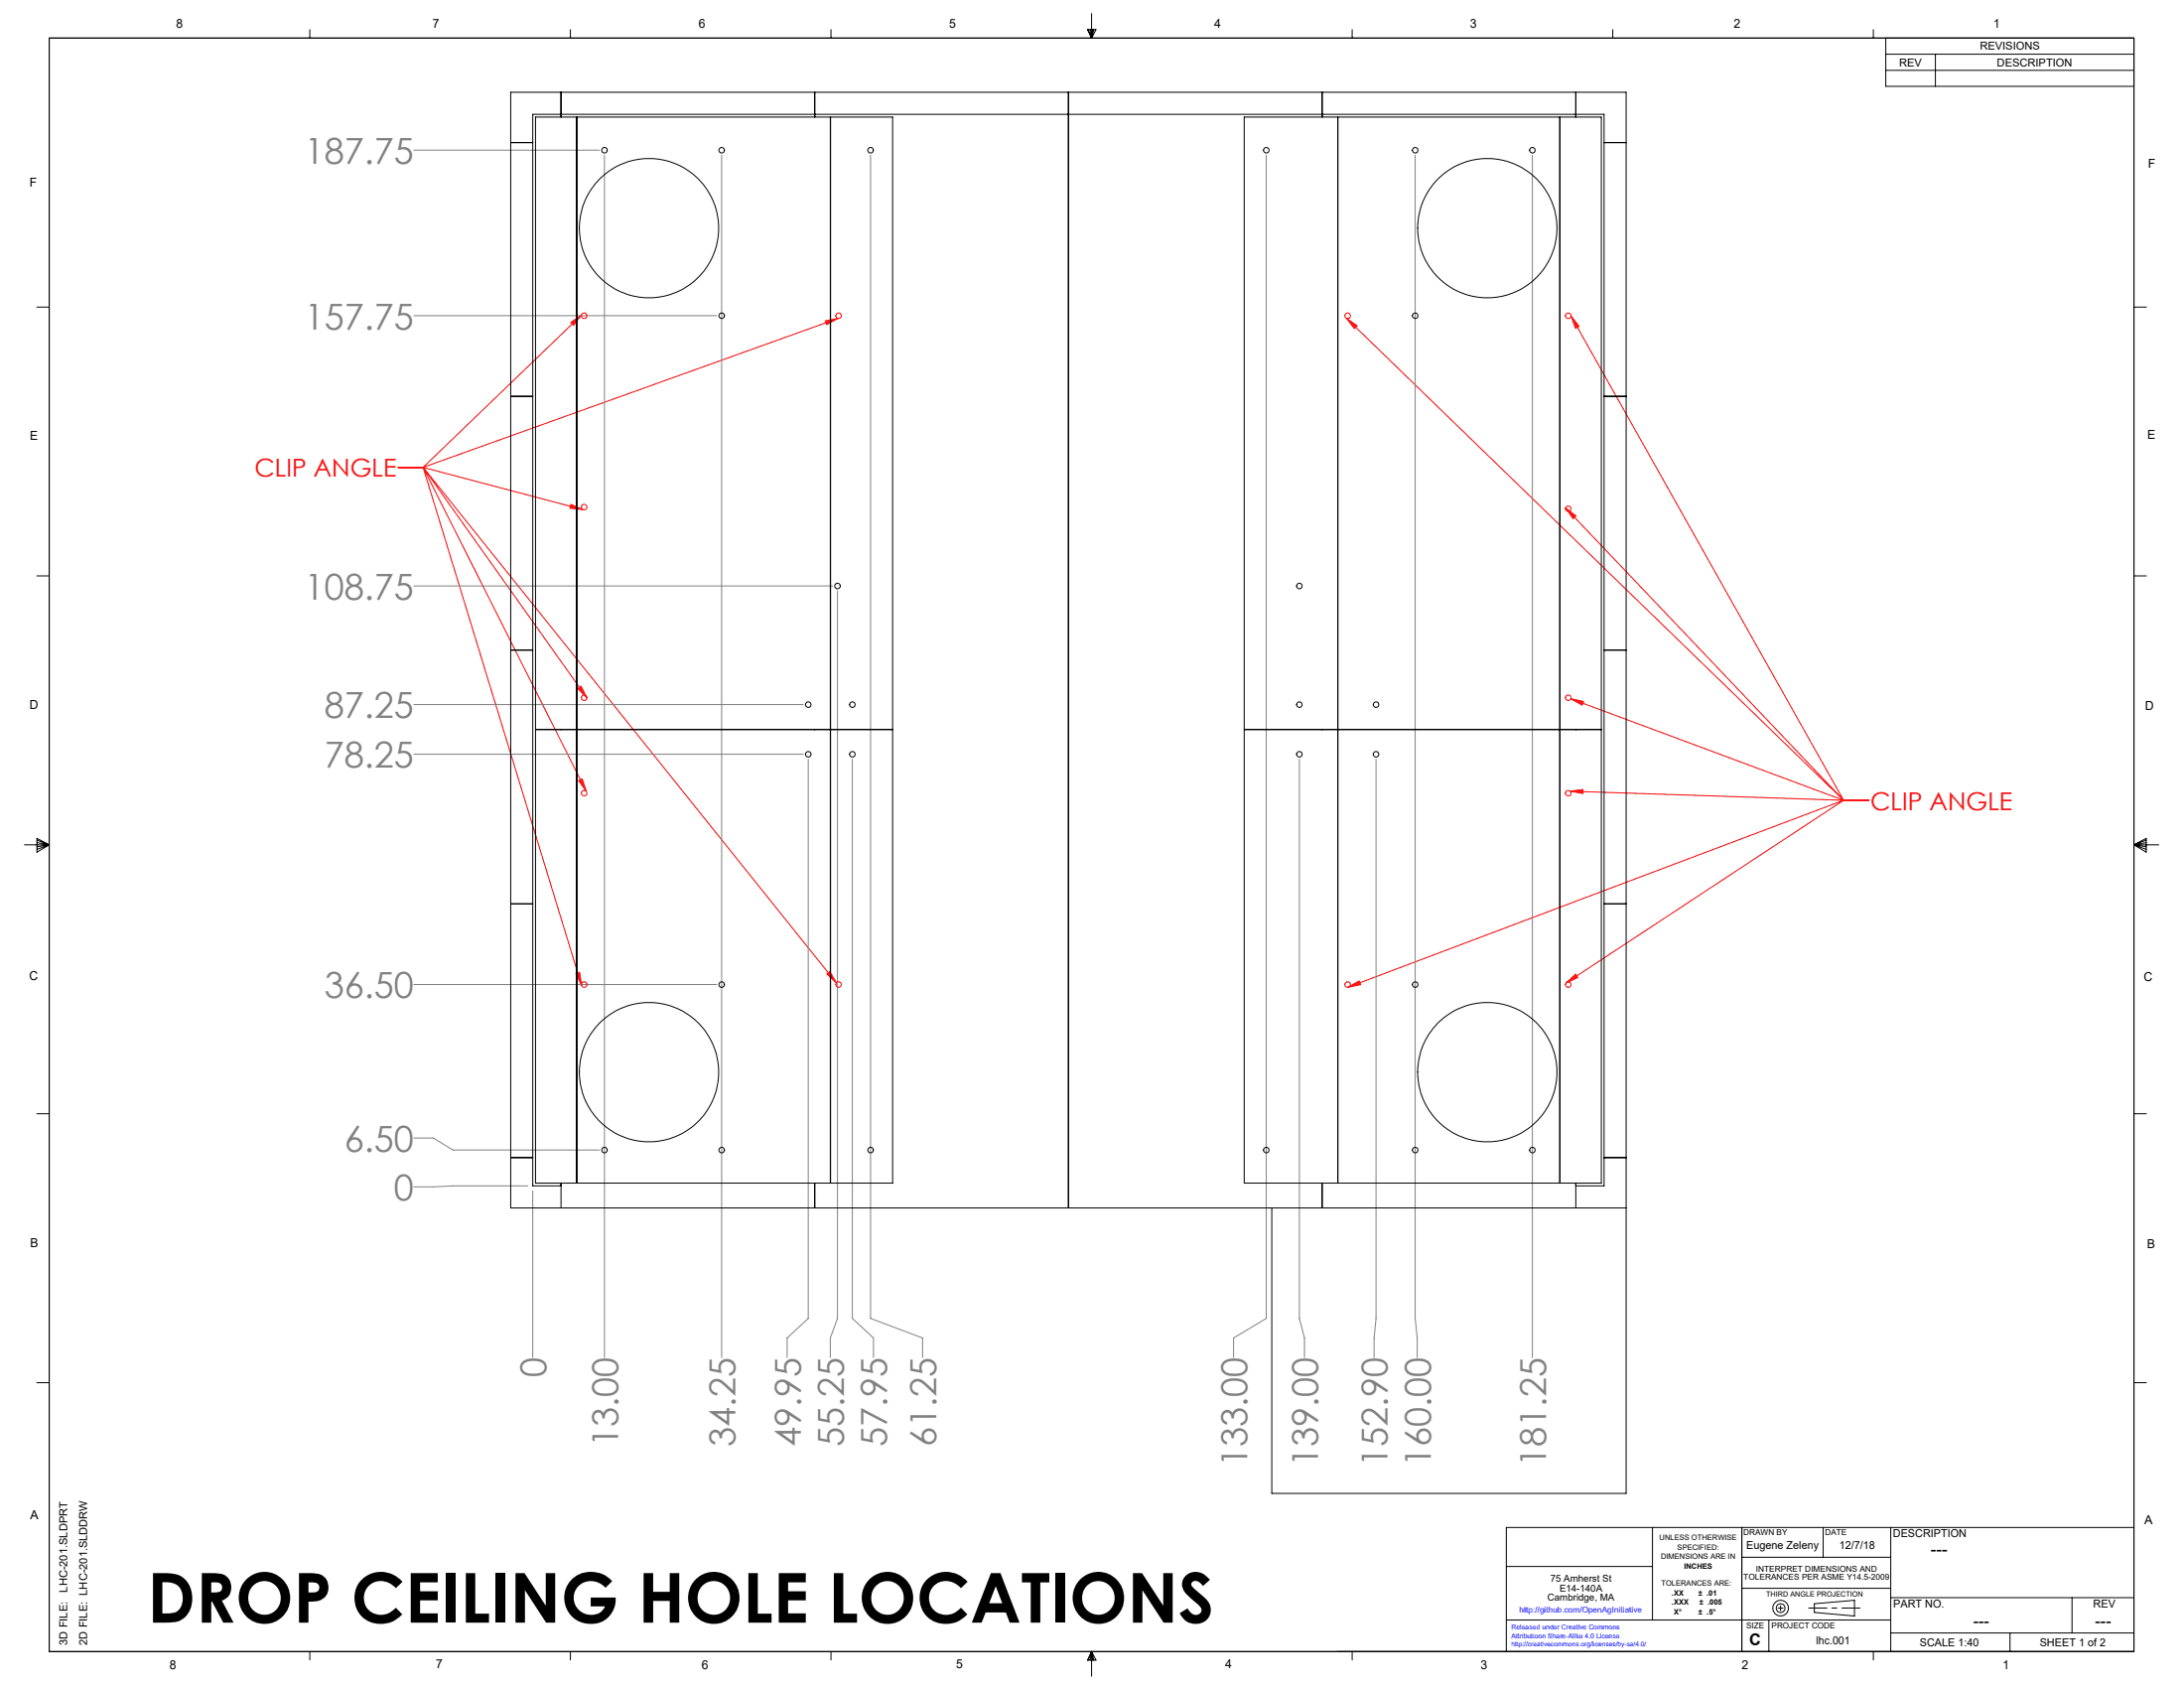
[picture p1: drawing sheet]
<svg xmlns="http://www.w3.org/2000/svg" width="559mm" height="432mm" viewBox="0 0 559 432" stroke-linecap="round" stroke-linejoin="round" font-family="sans-serif">
<g fill="none" stroke="#f00" stroke-width=".25">
<path d="M146 82.5l2.8-1.9-2 2.6zM148.8 80.6l-40.5 39M211.1 82.1l3.3-.6-2.9 1.5zM214.4 81.5l-106.1 38.1M344.5 81.4l2.7 1.9-.7 .8zM344.5 81.4l127.2 123.3M402 80.8l2 2.7-.9 .5zM402 80.8l69.7 123.9M101.9 119.6h6.4M108.3 119.6l40.5 132.5M108.3 119.6l41.7 82.8M108.3 119.6l41.9 58.9"/>
<path d="M108.3 119.6l40.8 10.8M108.3 119.6l105.7 131.8M146 129l3.1 1.4-3.3-.4zM400.6 129.9l71.1 74.8M400.6 129.9l2.6 2.1-.7 .7zM147.8 176.1l.9-.6 1.5 3zM401.9 178.8l3.3 .6-.4 1zM401.9 178.8l69.8 25.9M148.1 199.7l.9-.5 1 3.2zM401.7 202.4l70 2.3M401.7 202.4l3.3-.4v1zM471.7 204.7h6.3"/>
<path d="M471.7 204.7l-126.8 47.9M471.7 204.7l-71 46.8M147.4 249.1l.9-.4 .5 3.4zM211.6 249.2l.7-.7 1.7 2.9zM344.9 252.6l2.9-1.7 .4 1zM400.7 251.5l2.5-2.3 .5 .8z"/>
</g>
<g fill="none" stroke="#000" stroke-width=".25">
<path d="M12.6 9.7h533.4v412.8h-533.4zM79.3 7.6v2.1M145.9 7.6v2.1M212.6 7.6v2.1M278.2 7.6h2.2l-1.1 2.1zM278.4 7.6l.9 2.1M278.9 7.6l.4 2.1M279.3 3.5v6.2M279.6 7.6l-.3 2.1M279.9 7.6l-.6 2.1M346 7.6v2.1M412.6 7.6v2.1"/>
<path d="M479.3 7.6v2.1M482.5 9.7v12.4h63.5M482.5 18h63.5M482.5 13.9h63.5M495.2 13.9v8.2M9.4 78.6h3.2M546 78.6h3.2M9.4 147.3h3.2M546 147.3h3.2M6.2 216.1h6.4M9.5 214.5l3.1 1.6-3.1 1.9zM9.5 214.9l3.1 1.2"/>
<path d="M9.5 215.5l3.1 .6M12.6 216.1l-3.1 1.2M12.6 216.1l-3.1 .5M546 216.1h6.3M546 216.1l3.1 .5M546 216.1l3.1 1.2M546 216.1l3.1-1.6v3.5zM549.1 215.5l-3.1 .6M549.1 214.9l-3.1 1.2M9.4 284.9h3.2M546 284.9h3.2M9.4 353.7h3.2"/>
<path d="M546 353.7h3.2M422.8 390.7v23.7M445.7 390.7v31.8M445.7 398.4h38.1M466.5 390.7v7.7M483.8 390.7v31.8M546 390.7h-160.6v31.8M385.4 400.7h37.4M385.4 414.4h98.4M445.7 406.3h38.1M452.6 414.4v8.1M454.9 411.4h1.3"/>
<path d="M455.6 410.7v1.3M464.2 410.2l10.3-.8v4l-10.3-.9zM483.8 408.7h62.2M483.8 417.7h62.2M514.3 417.7v4.8M530.2 408.7v9M79.3 422.5v2.1M145.9 422.5v2.1M212.6 422.5v2.1M279.3 422.5v6.3M279.3 422.5l1.1 2.2h-2.2zM279.3 422.5l.6 2.2"/>
<path d="M279.3 422.5l-.9 2.2M279.3 422.5l-.4 2.2M279.3 422.5l.3 2.2M346 422.5v2.1M479.3 422.5v2.1"/>
<circle cx="455.6" cy="411.4" r="1.13"/>
<circle cx="455.6" cy="411.4" r="2.01"/>
</g>
<path d="M462.8 411.3h13.1" fill="none" stroke="#000" stroke-width=".25" stroke-dasharray="15.2 1.3 1.3 1.3" stroke-dashoffset="10.6"/>
<g fill="none" stroke="#808080" stroke-width=".25">
<path d="M105.9 38.4h47.5M154.7 39.7v307.6M184.6 39.7v307.6M222.7 39.7v297.6l13.3 5v5M324 39.7v297.6l-8.4 5v5M362.1 39.7v297.6l.5 5v5M392.1 39.7v307.6M105.9 80.8h77.5M105.9 149.9h107.1M214.3 151.2v186.1l-1.9 5v5M105.9 192.9h99.6M105.9 180.2h99.6"/>
<path d="M206.8 194.2v143.1l-5.4 5v5M218.1 194.2v143.1l5.4 5v5M332.5 194.2v143.1l1.3 5v5M352.1 194.2v143.1l-.5 5v5M105.9 251.8h77.5M105.9 291.1h5l5 3.1h37.5M135 303.4h-19.1l-10 .2M136.3 304.6v42.7"/>
</g>
<path d="M147.4 249.1l.9-.4 .5 3.4zM148.1 199.7l.9-.5 1 3.2zM147.8 176.1l.9-.6 1.5 3zM146 129l3.1 1.4-3.3-.4zM146 82.5l2.8-1.9-2 2.6zM211.6 249.2l.7-.7 1.7 2.9zM211.1 82.1l3.3-.6-2.9 1.5zM402 80.8l2 2.7-.9 .5zM344.5 81.4l2.7 1.9-.7 .8zM400.6 129.9l2.6 2.1-.7 .7zM401.9 178.8l3.3 .6-.4 1zM401.7 202.4l3.3-.4v1zM344.9 252.6l2.9-1.7 .4 1zM400.7 251.5l2.5-2.3 .5 .8z" fill="#f00"/>
<g fill="none" stroke="#000" stroke-width=".25">
<path d="M130.7 36.5h5.6M137 30h10.5v156.6h-10.5zM143.5 23.6v6.4M147.6 30h64.8v156.6h-64.8zM208.5 23.6v6.4M212.5 30h15.9v156.6h-15.9zM273.4 23.6v285.4M318.3 30h24v156.6h-24zM338.3 23.6v6.4M342.3 30h56.8v156.6h-56.8zM399.1 30h10.6v156.6h-10.6zM403.2 23.6v6.4"/>
<path d="M410.4 36.5h5.7M130.7 101.4h5.6M410.4 101.4h5.7M130.7 166.3h5.6M410.4 166.3h5.7M137 186.7h10.5v115.9h-10.5zM143.5 186.6v.1M147.6 186.7h64.8v115.9h-64.8zM208.5 186.6v.1M212.5 186.7h15.9v115.9h-15.9zM318.3 186.7h24v115.9h-24zM338.3 186.6v.1"/>
<path d="M342.3 186.7h56.8v115.9h-56.8zM399.1 186.7h10.6v115.9h-10.6zM403.2 186.6v.1M130.7 231.2h5.6M410.4 231.2h5.7M130.7 296.1h5.6M410.4 296.1h5.7M143.5 303.4h-7.2v-274.2h274.1v274.2h-7.2M143.5 302.6v6.4M208.5 302.6v6.4M325.4 309v73h90.7v-358.4h-285.4v285.4h285.4M338.3 302.6v6.4"/>
<path d="M403.2 302.6v6.4"/>
<circle cx="154.7" cy="38.4" r=".71"/>
<circle cx="184.6" cy="38.4" r=".71"/>
<circle cx="222.7" cy="38.4" r=".71"/>
<circle cx="324" cy="38.4" r=".71"/>
<circle cx="362.1" cy="38.4" r=".71"/>
<circle cx="392.1" cy="38.4" r=".71"/>
<circle cx="166.1" cy="58.4" r="17.8"/>
<circle cx="380.5" cy="58.4" r="17.8"/>
<circle cx="184.6" cy="80.8" r=".71"/>
<circle cx="362.1" cy="80.8" r=".71"/>
<circle cx="214.3" cy="149.9" r=".71"/>
<circle cx="332.5" cy="149.9" r=".71"/>
<circle cx="206.8" cy="180.2" r=".71"/>
<circle cx="206.8" cy="192.9" r=".71"/>
<circle cx="218.1" cy="180.2" r=".71"/>
<circle cx="218.1" cy="192.9" r=".71"/>
<circle cx="332.5" cy="192.9" r=".71"/>
<circle cx="332.5" cy="180.2" r=".71"/>
<circle cx="352.1" cy="192.9" r=".71"/>
<circle cx="352.1" cy="180.2" r=".71"/>
<circle cx="184.6" cy="251.9" r=".71"/>
<circle cx="362.1" cy="251.9" r=".71"/>
<circle cx="166.1" cy="274.3" r="17.8"/>
<circle cx="380.5" cy="274.3" r="17.8"/>
<circle cx="154.7" cy="294.2" r=".71"/>
<circle cx="184.6" cy="294.2" r=".71"/>
<circle cx="222.7" cy="294.2" r=".71"/>
<circle cx="324" cy="294.2" r=".71"/>
<circle cx="362.1" cy="294.2" r=".71"/>
<circle cx="392.1" cy="294.2" r=".71"/>
</g>
<g fill="none" stroke="#f00" stroke-width=".25">
<circle cx="149.5" cy="80.8" r=".71"/>
<circle cx="214.6" cy="80.8" r=".71"/>
<circle cx="344.8" cy="80.8" r=".71"/>
<circle cx="401.3" cy="80.8" r=".71"/>
<circle cx="149.5" cy="129.7" r=".71"/>
<circle cx="401.3" cy="130.2" r=".71"/>
<circle cx="149.5" cy="178.5" r=".71"/>
<circle cx="401.3" cy="178.5" r=".71"/>
<circle cx="149.5" cy="202.9" r=".71"/>
<circle cx="401.3" cy="202.9" r=".71"/>
<circle cx="149.5" cy="251.9" r=".71"/>
<circle cx="214.6" cy="251.9" r=".71"/>
<circle cx="344.8" cy="251.9" r=".71"/>
<circle cx="401.3" cy="251.9" r=".71"/>
</g>
<text font-size="17.6" x="37.7" y="415.1">DROP CEILING HOLE LOCATIONS</text>
<g font-size="9.2" fill="#808080">
<text x="77.9" y="41.9">187.75</text>
<text x="77.9" y="84.2">157.75</text>
<text x="77.9" y="153.4">108.75</text>
<text x="83" y="183.7">87.25</text>
<text x="83" y="196.4">78.25</text>
<text x="83" y="255.3">36.50</text>
<text x="88.1" y="294.6">6.50</text>
<text x="100.8" y="307">0</text>
<text x="139.8" y="352.3" transform="rotate(-90 139.8 352.3)">0</text>
<text x="158.2" y="370.1" transform="rotate(-90 158.2 370.1)">13.00</text>
<text x="188.1" y="370.1" transform="rotate(-90 188.1 370.1)">34.25</text>
<text x="204.9" y="370.1" transform="rotate(-90 204.9 370.1)">49.95</text>
<text x="215.9" y="370.1" transform="rotate(-90 215.9 370.1)">55.25</text>
<text x="227" y="370.1" transform="rotate(-90 227 370.1)">57.95</text>
<text x="239.6" y="370.1" transform="rotate(-90 239.6 370.1)">61.25</text>
<text x="319.1" y="375.2" transform="rotate(-90 319.1 375.2)">133.00</text>
<text x="337.2" y="375.2" transform="rotate(-90 337.2 375.2)">139.00</text>
<text x="355.1" y="375.2" transform="rotate(-90 355.1 375.2)">152.90</text>
<text x="366.1" y="375.2" transform="rotate(-90 366.1 375.2)">160.00</text>
<text x="395.6" y="375.2" transform="rotate(-90 395.6 375.2)">181.25</text>
</g>
<g font-size="6.3" fill="#f00">
<text x="65.1" y="122">CLIP ANGLE</text>
<text x="478.6" y="207.2">CLIP ANGLE</text>
</g>
<text font-size="4.4" x="494" y="397.9">---</text>
<g font-size="4.2">
<text x="504.9" y="415.9">---</text>
<text x="536.1" y="415.9">---</text>
<text x="447.6" y="420.8">C</text>
</g>
<g font-size="3.2">
<text x="45" y="7.2">8</text>
<text x="110.7" y="7.2">7</text>
<text x="178.8" y="7.2">6</text>
<text x="242.9" y="7.2">5</text>
<text x="310.7" y="7.1">4</text>
<text x="376.1" y="7.2">3</text>
<text x="443.6" y="7.2">2</text>
<text x="510" y="7.1">1</text>
<text x="7.6" y="47.7">F</text>
<text x="549.6" y="42.9">F</text>
<text x="7.7" y="112.6">E</text>
<text x="549.4" y="112.3">E</text>
<text x="7.6" y="181.3">D</text>
<text x="548.9" y="181.5">D</text>
<text x="7.5" y="250.8">C</text>
<text x="548.5" y="251">C</text>
<text x="7.8" y="319.1">B</text>
<text x="549.3" y="319.3">B</text>
<text x="7.8" y="388.7">A</text>
<text x="548.7" y="389.8">A</text>
<text x="43.4" y="426.8">8</text>
<text x="111.6" y="426.8">7</text>
<text x="179.5" y="426.8">6</text>
<text x="244.6" y="426.8">5</text>
<text x="313.5" y="426.8">4</text>
<text x="378.8" y="426.9">3</text>
<text x="445.7" y="426.9">2</text>
<text x="512.5" y="426.9">1</text>
</g>
<g font-size="2.8">
<text x="486" y="16.9">REV</text>
<text x="506.6" y="12.8">REVISIONS</text>
<text x="511" y="16.9">DESCRIPTION</text>
<text x="484.4" y="393.3">DESCRIPTION</text>
<text x="446.8" y="396.3">Eugene Zeleny</text>
<text x="470.7" y="396.3">12/7/18</text>
<text x="17.2" y="407.3" transform="rotate(-90 17.2 407.3)">LHC-201.SLDPRT</text>
<text x="484.4" y="411.2">PART NO.</text>
<text x="535.6" y="411.2">REV</text>
<text x="17.2" y="420.8" transform="rotate(-90 17.2 420.8)">3D FILE:</text>
<text x="22.3" y="420.8" transform="rotate(-90 22.3 420.8)">2D FILE: LHC-201.SLDDRW</text>
<text x="464.7" y="420.6">lhc.001</text>
<text x="491.2" y="421.1">SCALE 1:40</text>
<text x="521.9" y="421.2">SHEET 1 of 2</text>
</g>
<g font-size="2.5">
<text x="396.7" y="404.6">75 Amherst St</text>
<text x="399" y="407">E14-140A</text>
<text x="395.9" y="409.5">Cambridge, MA</text>
</g>
<g font-size="2.1">
<text x="446.1" y="392.7">DRAWN BY</text>
<text x="467" y="392.8">DATE</text>
<text x="446.1" y="404.1">TOLERANCES PER ASME Y14.5-2009</text>
<text x="449.3" y="402">INTERPRET DIMENSIONS AND</text>
<text x="446.8" y="416.5">SIZE</text>
<text x="453.3" y="416.5">PROJECT CODE</text>
</g>
<text font-size="2.1" fill="#00f" x="388.7" y="412.6">http://github.com/OpenAgInitiative</text>
<g font-size="1.9">
<text x="424.6" y="394">UNLESS OTHERWISE</text>
<text x="425" y="398.8">DIMENSIONS ARE IN</text>
<text x="429.2" y="396.4">SPECIFIED:</text>
<text x="430.9" y="401.2">INCHES</text>
<text x="425.1" y="405.8">TOLERANCES ARE:</text>
<text x="427.7" y="408.2">.XX</text>
<text x="427.7" y="410.5">.XXX</text>
<text x="428.3" y="412.9">X°</text>
<text x="434.6" y="408.2">± .01</text>
<text x="434.6" y="412.9">± .5°</text>
<text x="434.8" y="410.5">± .005</text>
<text x="451.9" y="408.3">THIRD ANGLE PROJECTION</text>
</g>
<g font-size="1.7" fill="#00f">
<text x="386.7" y="416.7">Released under Creative Commons</text>
<text x="386.7" y="419">Attributioon Share-Alike 4.0 License</text>
<text x="386.7" y="421.2">http://creativecommons.org/licenses/by-sa/4.0/</text>
</g>
</svg>
